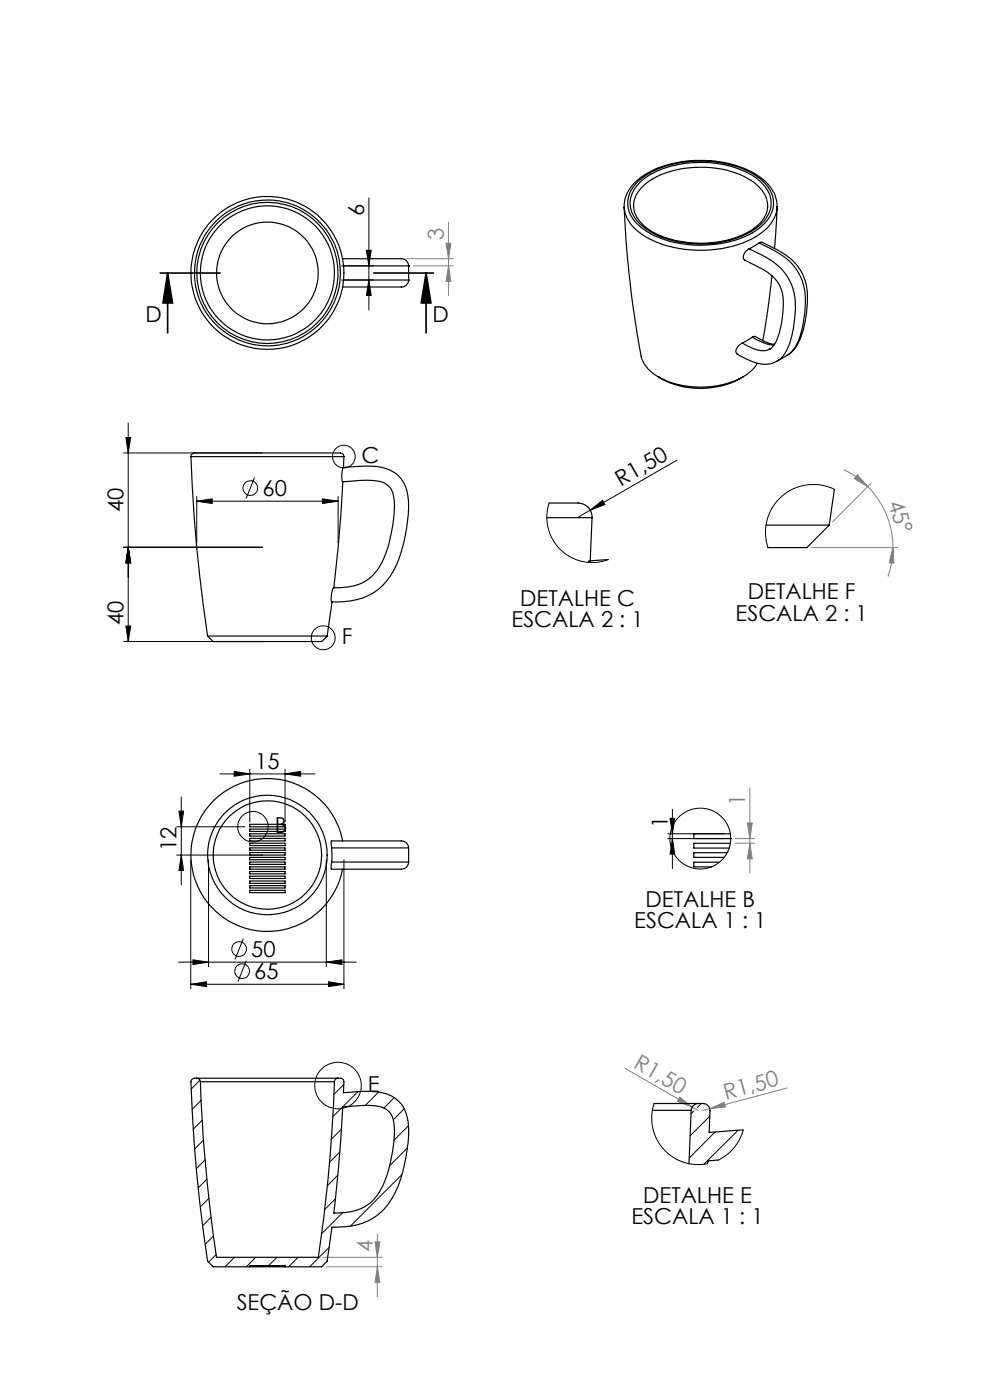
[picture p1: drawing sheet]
<svg xmlns="http://www.w3.org/2000/svg" width="210mm" height="297mm" viewBox="0 0 210 297" stroke-linecap="round" stroke-linejoin="round" font-family="sans-serif">
<g fill="none" stroke="#000" stroke-width=".21">
<path d="M72.5 59.4h6.7M72.5 56.4h6.7M77.7 53.1h1l-.5 3.3zM78.2 42v23.8M78.2 59.4l.5 3.3h-1zM26.2 96.1h29.5M26.7 92.8h1l-.5 3.3zM27.2 89.7v46.4M143.6 97.6l-21 12.1M26.2 116.1h29.5M27.2 116.1l.5 3.3h-1zM41.7 106.3l3.3-.5v1z"/>
<path d="M41.7 105.3v9.8M41.7 106.3h30M54 101.3l-1.8 4.5M68.4 105.8l3.3 .5-3.3 .5zM71.7 105.3v9.8M125.2 108.2l2.6-2.1 .5 .9zM26.2 136.1h29.5M26.7 132.8h1l-.5 3.3zM37.5 175.4h14.5M38 172.1h.9l-.4 3.3zM38.5 169v18.7M46.6 164.2h20.2"/>
<path d="M49.7 163.7l3.3 .5-3.3 .5zM53 163.2v11.2M60.5 164.2l3.3-.5v1zM60.5 163.2v11.2M141.6 176.9h12.1M141.6 177.9h12.1M142.1 173.6h1l-.5 3.3zM142.6 171.7v12.6M142.6 177.9l.5 3.3h-1zM37.5 181.4h18.2M38.5 181.4l.4 3.3h-.9zM40.5 182.4v27.4"/>
<path d="M44.2 182.4v22.7M51.6 199.1l-1.8 4.4M69.2 182.4v22.7M73 182.4v27.4M37.9 204.1h37.7M40.5 208.8l3.3-.5v1zM40.5 208.8h32.5M40.9 203.6l3.3 .5-3.3 .5zM52.2 203.8l-1.7 4.4M69.2 204.1l3.3-.5v1zM69.7 208.3l3.3 .5-3.3 .5z"/>
<circle cx="72.9" cy="96.9" r="2.41"/>
<circle cx="53.1" cy="103.6" r="1.56"/>
<circle cx="68.6" cy="135.3" r="2.53"/>
<circle cx="53.6" cy="175.4" r="3.2"/>
<circle cx="50.7" cy="201.3" r="1.56"/>
<circle cx="51.4" cy="206" r="1.56"/>
<circle cx="71.7" cy="230.3" r="4.9"/>
</g>
<path d="M34 57.9h12.7M35.6 57.9l1 6.4h-2zM35.6 57.9v12.7M79.3 57.9h12.7M90.4 57.9l1 6.4h-2zM90.4 57.9v12.7" fill="none" stroke="#000" stroke-width=".35"/>
<g fill="none" stroke="#808080" stroke-width=".21">
<path d="M86.2 54.9h9.9M87.7 56.4h8.4M94.6 51.6h1l-.5 3.3zM95.1 47.1v15.7M95.1 56.4l.5 3.3h-1zM179 99.7a16.8 16.8 0 0 1 5.1 3.6M172.2 116.2h18.2M181.9 100.7l2.2 2.6-2.9-1.8zM184.1 103.3a18.3 18.3 0 0 1 5.3 12.9M184.8 102.5l-8.2 8.2M189.4 116.2l.2 3.3-1-.1zM189.4 116.2v.6a17.4 17.4 0 0 1-1.1 5.5"/>
<path d="M155.9 178.9h4.2M156 177.9h4.1M158.5 174.6h1.1l-.5 3.3zM159.1 178.9l.5 3.3h-1.1zM159.1 167.1v18.1M132.6 226.6l14.2 8.2M144.2 232.8l2.6 2-3.1-1.2zM146.8 234.8l1.3 .8M150.6 235.2l3-1.3 .3 .9zM150.6 235.2l-1.5 .4M166.9 230.8l-16.3 4.4M68.5 266.7h12.6"/>
<path d="M69.2 268.7h11.9M79.6 263.5h1l-.6 3.2zM80 268.7l.6 3.3h-1zM80 261.8v13.3"/>
</g>
<g fill="#000">
<path d="M125.2 108.2l2.6-2.1 .5 .9z"/>
<path d="M78.2 59.4l.5 3.3h-1zM77.7 53.1h1l-.5 3.3zM142.1 173.6h1l-.5 3.3zM142.6 177.9l.5 3.3h-1z"/>
<path d="M90.4 57.9l1 6.4h-2zM35.6 57.9l1 6.4h-2z"/>
<path d="M27.2 116.1l.5 3.3h-1zM26.7 132.8h1l-.5 3.3zM26.7 92.8h1l-.5 3.3zM27.2 116.1l.5 3.3h-1z"/>
<path d="M68.4 105.8l3.3 .5-3.3 .5zM41.7 106.3l3.3-.5v1z"/>
<path d="M38.5 181.4l.4 3.3h-.9zM38 172.1h.9l-.4 3.3z"/>
<path d="M69.2 204.1l3.3-.5v1zM40.9 203.6l3.3 .5-3.3 .5zM69.7 208.3l3.3 .5-3.3 .5zM40.5 208.8l3.3-.5v1zM60.5 164.2l3.3-.5v1zM49.7 163.7l3.3 .5-3.3 .5z"/>
</g>
<g fill="#808080">
<path d="M144.2 232.8l2.6 2-3.1-1.2z"/>
<path d="M150.6 235.2l3-1.3 .3 .9z"/>
<path d="M189.4 116.2l.2 3.3-1-.1zM181.9 100.7l2.2 2.6-2.9-1.8z"/>
<path d="M159.1 178.9l.5 3.3h-1.1zM158.5 174.6h1.1l-.5 3.3z"/>
<path d="M95.1 56.4l.5 3.3h-1zM94.6 51.6h1l-.5 3.3z"/>
<path d="M79.6 263.5h1l-.6 3.2zM80 268.7l.6 3.3h-1z"/>
</g>
<g fill="none" stroke="#000" stroke-width=".25">
<path d="M134.9 38.9a18.3 18.3 0 0 1 12.8-4.7 21.3 21.3 0 0 1 13.6 3.7 6.5 6.5 0 0 1 2.6 6.6 10.5 10.5 0 0 1-6.8 6 24.1 24.1 0 0 1-20.1-1.5 7.2 7.2 0 0 1-3.8-6.4 6 6 0 0 1 1.7-3.7zM136 38.4a19.1 19.1 0 0 1 12.8-3.9 19.3 19.3 0 0 1 12.6 4.1 5.8 5.8 0 0 1-.2 9.2 19.9 19.9 0 0 1-14.3 3.9 18.2 18.2 0 0 1-11-4 5.8 5.8 0 0 1 .1-9.3zM136.4 39.5a18.4 18.4 0 0 1 13.2-4 18.3 18.3 0 0 1 10.9 3.7 5.3 5.3 0 0 1 1.9 6.5 11.2 11.2 0 0 1-7.1 5 22.8 22.8 0 0 1-17.3-1.8 6.3 6.3 0 0 1-3.5-6.2 6.1 6.1 0 0 1 1.9-3.2zM72.7 54.9h12.5M72.8 59.4h13.9M72.9 56.4h13.8M85.1 54.9a1.55 1.55 0 0 1 1.6 1.5M86.7 56.4v3M86.7 59.4a1.51 1.51 0 0 1-1.6 1.5M86.7 56.4h.1M86.7 59.4h.1M132.4 44a7.5 7.5 0 0 1 3.5-6.3 23.1 23.1 0 0 1 15.8-3.5 18.1 18.1 0 0 1 11.2 4.9 6.6 6.6 0 0 1 1.9 4.9"/>
<path d="M132.4 44l.4 7 .6 6.9 .8 6.8 1.4 9a7.5 7.5 0 0 0 5 6.7 19.8 19.8 0 0 0 17-.4M132.4 44a8.1 8.1 0 0 0 4.5 6.2 25 25 0 0 0 23.9-.3 8 8 0 0 0 4-5.9M158.9 52.8a1.91 1.91 0 0 0-1.1 2.2l1 .6a18.5 18.5 0 0 1 5.2 3.1 7.7 7.7 0 0 1 2.1 6.9 17.7 17.7 0 0 1-1.8 7.4l-1 1M158.9 52.8a20.1 20.1 0 0 1 7 4.4 12.1 12.1 0 0 1 2.7 10.5 15.5 15.5 0 0 1-2.6 8l-1.2 .9M161 51.5l-2.1 1.3M161 51.5a19.2 19.2 0 0 1 7.6 5.2 12.6 12.6 0 0 1 2.1 9.7 15.6 15.6 0 0 1-2.6 8l-1.1 1M161.7 51.4a22.9 22.9 0 0 1 6.6 4.1 10.4 10.4 0 0 1 3 8.3 18.4 18.4 0 0 1-2.8 10.3l-1.5 1.3M161.7 51.4h-.3l-.4 .1M163.8 58.5l-.9 6.9-1.1 6.9M164.8 44l-.5 8.7M72.7 60.9h12.5M139.6 80h.1"/>
<path d="M139.7 80a17.7 17.7 0 0 0 17.9 0M157.4 72.8a1.96 1.96 0 0 0-1.2 2.1 10.2 10.2 0 0 0 6.7 2.4l1-.3 .9-.4M157.4 72.8a7.9 7.9 0 0 0 4.9 1.6l1-.4M159.6 71.5l.6-.1a8.8 8.8 0 0 0 4.1 1.7M159.6 71.5l-2.2 1.3M159.6 71.5a7.9 7.9 0 0 0 4.6 1.7M160.7 77a7.3 7.3 0 0 1-3.1 3M163.3 74h.1M167 75.4l-2.2 1.2M40.5 96.9a.99 .99 0 0 1 1.4-.8h30.1a.78 .78 0 0 1 1 .8M40.5 96.9a328.1 328.1 0 0 0 3.5 38M40.5 96.9h32.5"/>
<path d="M72.8 99.2a5.9 5.9 0 0 0-.2 3M72.8 99.2l3-.2a12.4 12.4 0 0 1 7.6 1.1 7 7 0 0 1 3.2 6.1 33.2 33.2 0 0 1-3.1 14.9 12 12 0 0 1-10.5 6.5l-2.7 .1M73 96.9l-.2 2.3M72.6 102.2h.1a249.1 249.1 0 0 1-2 22.5M72.6 102.2l5.1-.3a7.5 7.5 0 0 1 4.6 1.1 4.4 4.4 0 0 1 1.3 3.4 30.7 30.7 0 0 1-2.8 13.3 9.1 9.1 0 0 1-8.5 5h-1.6M116.5 106.7h4.9a3.7 3.7 0 0 1 4 2l.2 1.1h-9.6M125 119h.3M125 119l-.2 .3M125.6 109.8l-.4 9.2M129 118.7l-4 .3M162.5 111.4h13.4M175.9 111.4l-4.7 4.8h-8.3"/>
<path d="M177 103.8l-1.1 7.6M44 134.9l1.2 1.2h23l1.2-1.2M44 134.9h25.4M70.3 127.7l-.9 7.2M70.7 124.7a4.8 4.8 0 0 0-.4 3M53 174.9h7.5v.5h-7.5zM53 175.9h7.5v.5h-7.5zM53 176.9h7.5v.5h-7.5zM53 177.9h7.5v.5h-7.5zM53 178.9h7.5v.5h-7.5zM53 179.9h7.5v.5h-7.5zM70.3 179.9v-1.5h14.1a1.74 1.74 0 0 1 2.3 1.5"/>
<path d="M70.3 179.9v3M70.3 179.9h16.4M72.7 178.4a16.2 16.2 0 0 0-25-10.5 16.2 16.2 0 0 0 0 27 16.2 16.2 0 0 0 25-10.5M86.7 179.9v3M154.9 178.9h-7.7v1h7.5M154.9 176.9h-7.7v1h7.8M53 180.9h7.5v.5h-7.5zM53 181.9h7.5v.5h-7.5zM53 182.9h7.5v.5h-7.5zM53 183.9h7.5v.5h-7.5zM53 184.9h7.5v.5h-7.5zM53 185.9h7.5v.5h-7.5z"/>
<path d="M53 186.9h7.5v.5h-7.5zM53 187.9h7.5v.5h-7.5zM53 188.9h7.5v.5h-7.5zM70.3 182.9v1.5M70.3 182.9h16.4M86.7 182.9a1.87 1.87 0 0 1-2.5 1.5h-13.9M152.6 182.9h-5.4v1h3.7M154.3 180.9h-7.1v1h6.4M41.7 228.7l-.6 .1a.74 .74 0 0 0-.6 .7 317.4 317.4 0 0 0 3.5 38l1.2 1.2h23l1.2-1.2 1-7.2a14.2 14.2 0 0 0 10.3-3.1 18.6 18.6 0 0 0 5.1-10.4l.3-1.6a19.5 19.5 0 0 0 0-9 6.8 6.8 0 0 0-6.1-4.6l-3-.1-4.2 .3 .1-2.5a.74 .74 0 0 0-.7-.6h-.5M41.7 228.7a.78 .78 0 0 1 .8 .8M41.7 228.7h30M42.5 229.5h.1"/>
<path d="M42.5 229.5h28.4M71.7 228.7h-.2a.74 .74 0 0 0-.6 .8 321.6 321.6 0 0 1-3.4 37.2h-21.6a329.9 329.9 0 0 1-3.4-37.2M72.7 234.8l4.2-.3 2.3 .1a4.2 4.2 0 0 1 4.4 4.7 29.7 29.7 0 0 1-2.9 13.2 9.2 9.2 0 0 1-8.7 4.8h-1.2a331.7 331.7 0 0 0 1.9-22.5zM138.4 235.5h8.1M138.7 234.1h9.4M148.1 234.1a1.89 1.89 0 0 1 2.5 1.2l-.2 4.9 7.3-.5M148.1 234.1a1.52 1.52 0 0 0-1.5 1.4l-.5 11.4M152.4 246.1l-2.2 .2-.1 .6M53 268.7v-.2h7.5v.2"/>
<circle cx="56.7" cy="57.9" r="10.8"/>
<circle cx="56.7" cy="57.9" r="15"/>
<circle cx="56.7" cy="57.9" r="16.2"/>
<circle cx="56.7" cy="57.9" r="14.2"/>
<circle cx="56.7" cy="57.9" r="15.5"/>
<circle cx="56.7" cy="181.4" r="12.7"/>
<circle cx="56.7" cy="181.4" r="11.5"/>
</g>
<g fill="none" stroke="#000" stroke-width=".21">
<path d="M116.5 106.7l-.5 2.5v1.5l.3 1.4 .3 1 .8 1.7 1.7 2 2.3 1.6 1 .4 1.7 .4 2.8 .1 2.1-.6M177 103.8l-1.4-.5-1.6-.4h-2.9l-1.6 .3-1.3 .5-2.4 1.6-.9 .9-1 1.4-1.1 2.5-.4 1.8v1.7l.5 2.6M155 177.9h.1M42.4 229.2l-1.8 1.8M42.7 233.4l-2 1.9M42.9 237.7l-1.9 1.8M72.4 239.6l-2.1 2.1M72.9 230.1l-2.1 2.1M75.9 231.6l-5.3 5.3M80.3 231.7l-2.8 2.8M83.6 232.9l-2.2 2.2M85.7 235.2l-2.3 2.4"/>
<path d="M86.6 238.9l-3.1 3M138.7 234.1l-.4 2.3 .1 2.8 .7 2.1 1.6 2.4 1.1 1.1 1.1 .8 2.3 1.1 2.1 .3 2.8-.1M147.2 235.7l-.6 .6M148.8 234.1l-.8 .8M150.6 236.8l-4.2 4.2M156.6 239.8l-7.3 7.2M157.7 239.7l-.8 2-1.1 1.7-1.7 1.6-1.7 1.1M43.2 241.9l-1.9 1.8M43.5 246.1l-1.8 1.8M43.9 250.2l-1.8 1.8M44.3 254.2l-1.8 1.8M44.8 258.2l-1.8 1.8"/>
<path d="M71.2 254.3l-2.3 2.3M71.6 249.3l-2.2 2.3M72.1 244.4l-2.2 2.2M72.7 257.3l-4.5 4.5M85.2 249.2l-10.9 10.9M86.4 243.6l-3.7 3.7M151.7 240.1l-5.5 5.6M45.3 262.2l-1.8 1.8M45.9 266.1l-1.7 1.7M49.7 266.7l-2 2M54.2 266.7l-2 2M58.7 266.7l-1.7 1.8"/>
<path d="M63.2 266.7l-2 2M69.8 264.6l-4.1 4.1"/>
<circle cx="148.6" cy="177.9" r="6.5"/>
</g>
<g font-size="4.7">
<text x="77.2" y="45.8" transform="rotate(-90 77.2 45.8)">6</text>
<text x="30.8" y="68.4">D</text>
<text x="91.8" y="68.4">D</text>
<text x="76.7" y="98.2">C</text>
<text x="55.7" y="105.2">60</text>
<text x="131.7" y="103.3" transform="rotate(-30 131.7 103.3)">R1,50</text>
<text x="26.2" y="108.7" transform="rotate(-90 26.2 108.7)">40</text>
<text x="110.4" y="128.5">DETALHE C</text>
<text x="156" y="131.7">ESCALA 2 : 1</text>
<text x="158.7" y="127.1">DETALHE F</text>
<text x="26.2" y="132.6" transform="rotate(-90 26.2 132.6)">40</text>
<text x="72.5" y="136.7">F</text>
<text x="108.5" y="133">ESCALA 2 : 1</text>
<text x="54.2" y="163.1">15</text>
<text x="58.3" y="176.8">B</text>
<text x="141.6" y="175.6" transform="rotate(-90 141.6 175.6)">1</text>
<text x="37.5" y="180.6" transform="rotate(-90 37.5 180.6)">12</text>
<text x="134.6" y="197">ESCALA 1 : 1</text>
<text x="136.9" y="192.4">DETALHE B</text>
<text x="53.3" y="203">50</text>
<text x="53.9" y="207.7">65</text>
<text x="78" y="231.6">E</text>
<text x="136.4" y="255.2">DETALHE E</text>
<text x="133.9" y="259.7">ESCALA 1 : 1</text>
<text x="50.2" y="278">SEÇÃO D-D</text>
</g>
<g font-size="4.7" fill="#808080">
<text x="94.1" y="51" transform="rotate(-90 94.1 51)">3</text>
<text x="188.3" y="106.6" transform="rotate(71 188.3 106.6)">45°</text>
<text x="158.1" y="171" transform="rotate(-90 158.1 171)">1</text>
<text x="134.2" y="226.5" transform="rotate(30 134.2 226.5)">R1,50</text>
<text x="154" y="233.3" transform="rotate(-15 154 233.3)">R1,50</text>
<text x="79.1" y="265.6" transform="rotate(-90 79.1 265.6)">4</text>
</g>
</svg>
